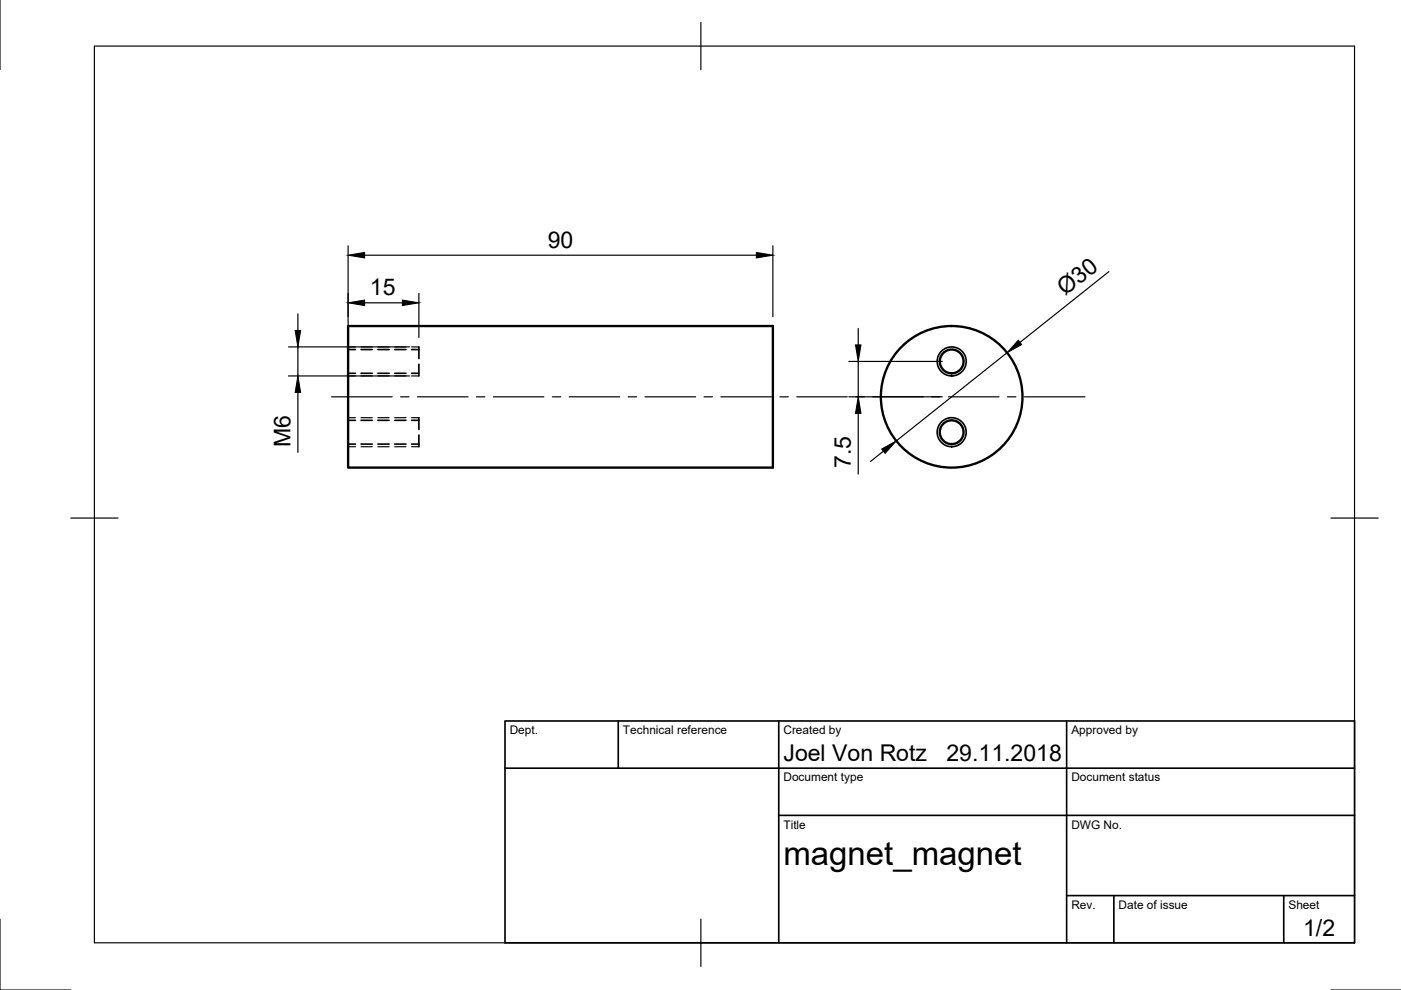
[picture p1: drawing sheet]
<svg xmlns="http://www.w3.org/2000/svg" width="297mm" height="210mm" viewBox="0 0 297 210" stroke-linecap="round" stroke-linejoin="round" font-family="sans-serif">
<!-- layer: Hidden -->
<g fill="none" stroke="#000" stroke-width=".35">
<path d="M73.8 79.2h1.6M73.8 74.1h1.6M76.5 79.2h2.4M76.5 74.1h2.4M80.1 79.2h2.4M80.1 74.1h2.4M83.7 79.2h2.4M83.7 74.1h2.4M87.3 79.2h1.5M87.3 74.1h1.5M88.8 77.2v2.5M88.8 73.6v2.4"/>
<path d="M73.8 94.2h1.6M73.8 89.1h1.6M76.5 94.2h2.4M76.5 89.1h2.4M80.1 94.2h2.4M80.1 89.1h2.4M83.7 94.2h2.4M83.7 89.1h2.4M87.3 94.2h1.5M87.3 89.1h1.5M88.8 92.2v2.5M88.8 88.6v2.4"/>
</g>
<!-- layer: Visible -->
<g fill="none" stroke="#000" stroke-width=".5">
<path d="M73.8 69.1h90.1v30h-90.1z"/>
<circle cx="201.8" cy="76.6" r="2.52"/>
<circle cx="201.8" cy="84.1" r="15"/>
<circle cx="201.8" cy="91.6" r="2.52"/>
</g>
<!-- layer: Hidden Narrow -->
<g fill="none" stroke="#000" stroke-width=".25">
<path d="M73.8 73.6h1.6M73.8 79.7h1.6M76.5 73.6h2.4M76.5 79.7h2.4M80.1 73.6h2.4M80.1 79.7h2.4M83.7 73.6h2.4M83.7 79.7h2.4M87.3 73.6h1.5M87.3 79.7h1.5M73.8 88.6h1.6M73.8 94.7h1.6"/>
<path d="M76.5 88.6h2.4M76.5 94.7h2.4M80.1 88.6h2.4M80.1 94.7h2.4M83.7 88.6h2.4M83.7 94.7h2.4M87.3 88.6h1.5M87.3 94.7h1.5"/>
</g>
<!-- layer: Visible Narrow -->
<g fill="none" stroke="#000" stroke-width=".35">
<circle cx="201.8" cy="76.6" r="3.1"/>
<circle cx="201.8" cy="91.6" r="3.1"/>
</g>
<!-- layer: Border -->
<path d="M0 0v14.8M20 9.8h267.2v190.1h-267.2zM148.6 4.8v10M15 109.8h10M282.2 109.8h10M0 194.9v15h15M148.6 194.9v10M282.2 209.9h14.9" fill="none" stroke="#000" stroke-width=".25"/>
<!-- layer: TitleBlock -->
<path d="M107.1 152.9h180.1v47h-180.1zM131.1 152.9v10M165.1 152.9v47M226.1 152.9v47M107.1 162.9h180.1M165.1 172.9h122.1M226.1 189.9h61.1M236.2 189.9v10M272.2 189.9v10" fill="none" stroke="#000" stroke-width=".35"/>
<!-- layer: Dimensions -->
<g fill="none" stroke="#000" stroke-width=".25">
<path d="M73.8 52.1v19.5M77.3 54.1h83.1M163.9 52.1v15M235.1 57.6l-18.8 15M61.2 73.6h25.6M61.2 79.7h25.6M63.2 66.6v3.5M63.2 73.6v6.1M77.3 64.2h8M88.8 62.2v9.4M180 76.6h19.8M182 69.6v3.5"/>
<path d="M182 76.6v7.5M213.5 74.8l-23.5 18.7M63.2 83.2v12.7M180 84.1h19.8M182 87.6v12.9M187.3 95.7l-2.7 2.1"/>
</g>
<path d="M73.8 54.1l3.5-.6v1.2zM160.4 53.5l3.5 .6-3.5 .6zM62.6 70.1h1.1l-.5 3.5zM73.8 64.2l3.5-.6v1.2zM85.3 63.6l3.5 .6-3.5 .6zM181.4 73.1h1.1l-.5 3.5zM215.9 72.1l.7 1-3.1 1.7zM63.2 79.7l.5 3.5h-1.1zM182 84.1l.5 3.5h-1.1zM186.9 95.2l3.1-1.7-2.3 2.6z" fill="#000" stroke="#000" stroke-width=".21"/>
<!-- layer: Center Lines -->
<g fill="none" stroke="#000" stroke-width=".25">
<path d="M70.3 84.1h12.8M84.9 84.1h1.8M88.5 84.1h10.7M101 84.1h1.8M104.6 84.1h10.7M117.1 84.1h1.8M120.7 84.1h10.7M133.2 84.1h1.8M136.8 84.1h10.7M149.3 84.1h1.8M152.8 84.1h10.8M165.4 84.1h1.7"/>
<path d="M168.9 84.1h10.8M181.4 84.1h1.8M185 84.1h10.7M197.5 84.1h1.8M201.1 84.1h10.7M213.6 84.1h1.8M217.2 84.1h12.8"/>
</g>
<text font-size="7" x="166.1" y="183.4">magnet_magnet</text>
<g font-size="4.9">
<text x="116.1" y="52.5">90</text>
<text x="78.4" y="62.6">15</text>
<text x="225.9" y="62.9" transform="rotate(-39 225.9 62.9)">Ø30</text>
<text x="61.6" y="94.8" transform="rotate(-90 61.6 94.8)">M6</text>
<text x="180.4" y="99.2" transform="rotate(-90 180.4 99.2)">7.5</text>
<text x="166.1" y="161.4">Joel Von Rotz</text>
<text x="200.7" y="161.4">29.11.2018</text>
<text x="276.3" y="198.5">1/2</text>
</g>
<g font-size="2.5">
<text x="108.1" y="155.7">Dept.</text>
<text x="132.1" y="155.7">Technical reference</text>
<text x="166.1" y="155.7">Created by</text>
<text x="227.1" y="155.7">Approved by</text>
<text x="166.1" y="165.7">Document type</text>
<text x="227.1" y="165.7">Document status</text>
<text x="166.1" y="175.7">Title</text>
<text x="227.1" y="175.7">DWG No.</text>
<text x="227.1" y="192.7">Rev.</text>
<text x="237.2" y="192.7">Date of issue</text>
<text x="273.2" y="192.7">Sheet</text>
</g>
</svg>
